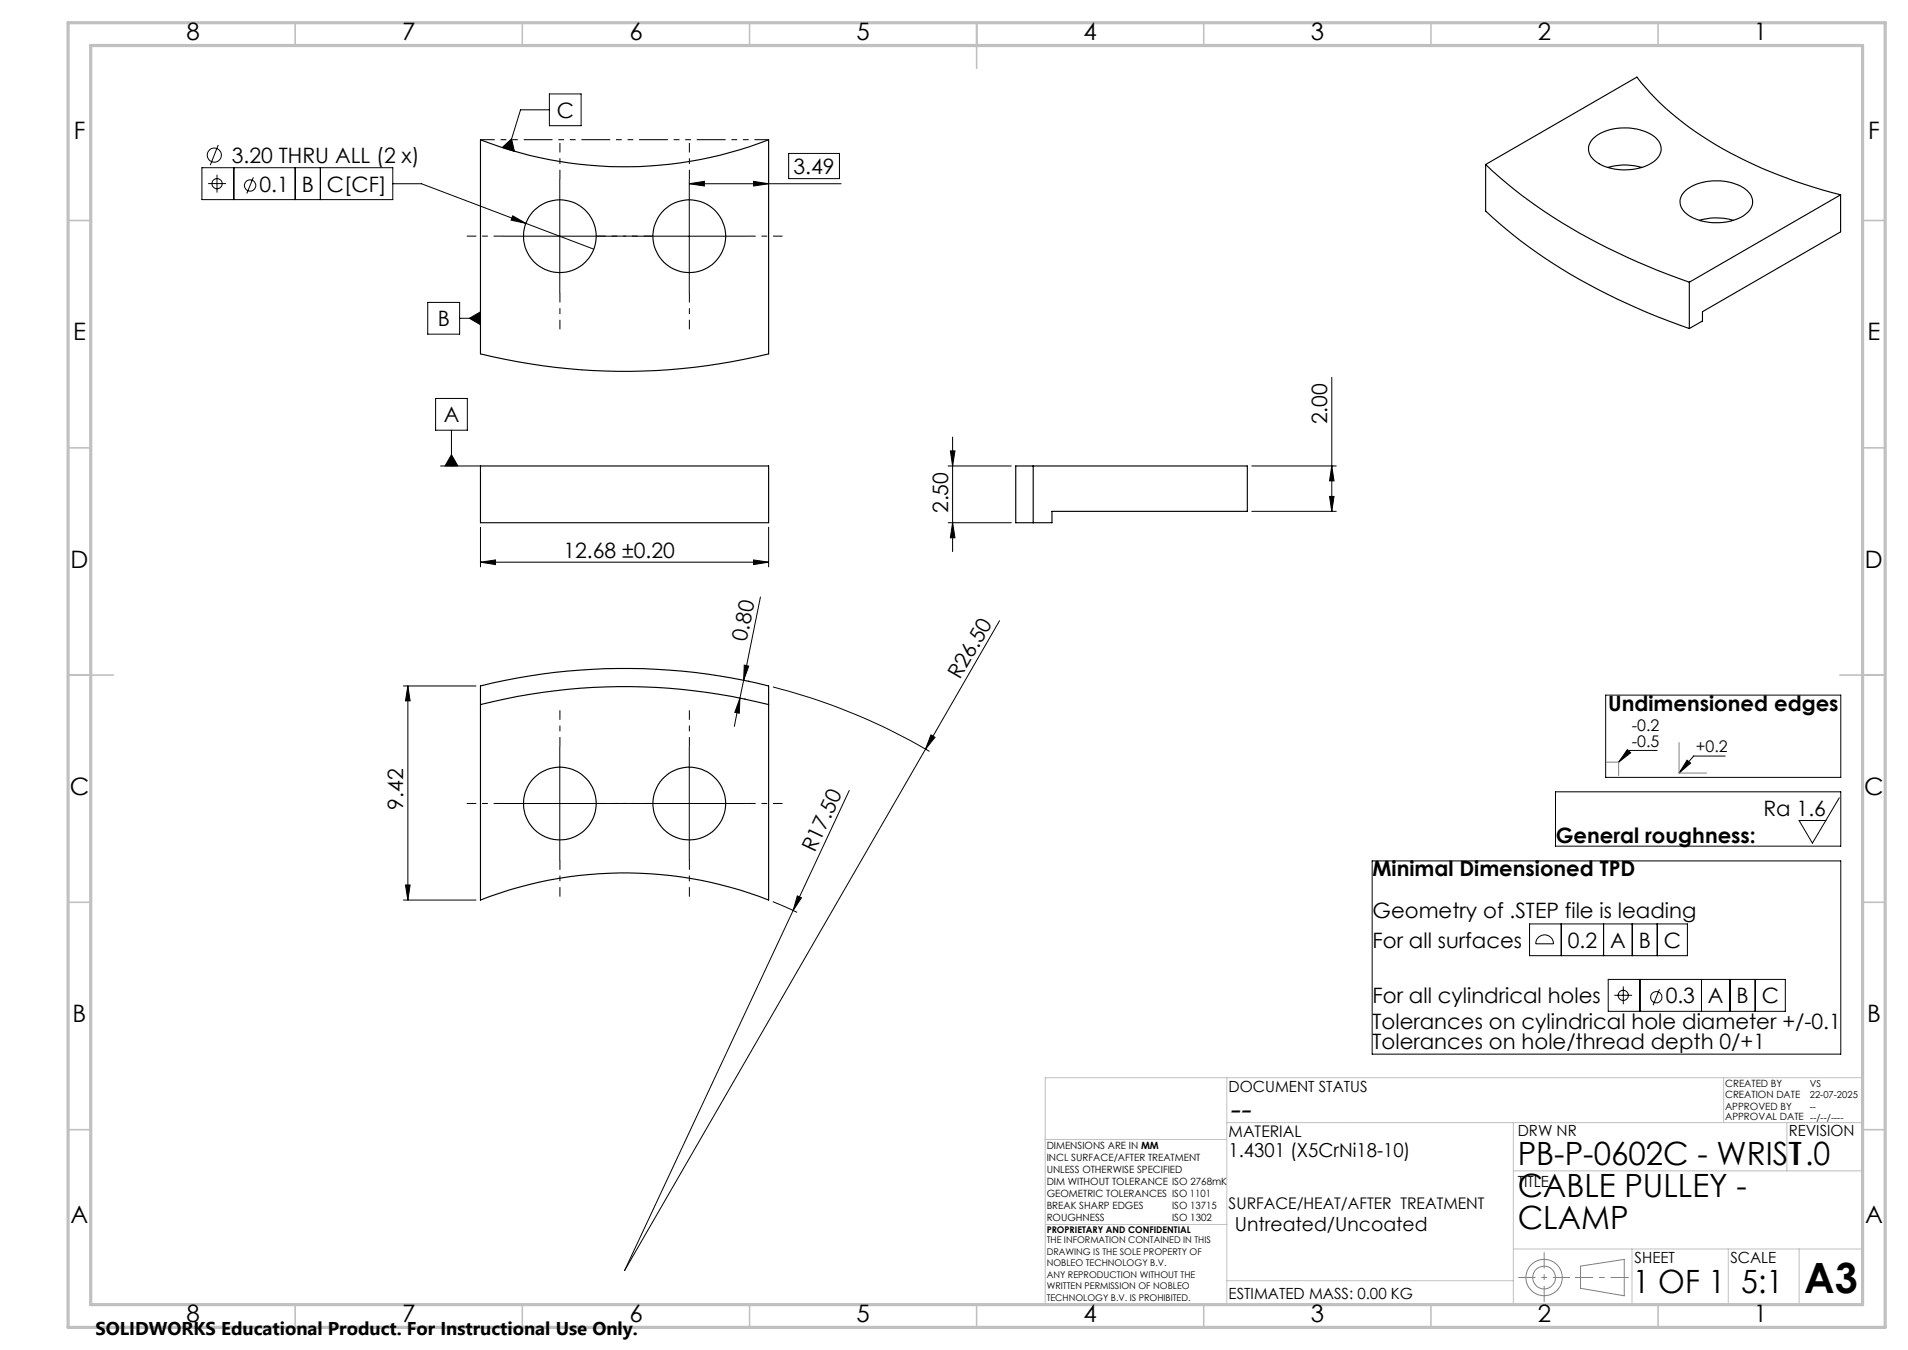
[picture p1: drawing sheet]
<svg xmlns="http://www.w3.org/2000/svg" width="420mm" height="297mm" viewBox="0 0 420 297" stroke-linecap="round" stroke-linejoin="round" font-family="sans-serif">
<g fill="none" stroke="#000" stroke-width=".22">
<path d="M44.4 36.9h42.1v7h-42.1zM47.8 38.4v4M48 31.9l-1.7 4.4M51.5 36.9v7M55.8 39l-1.5 3.6M65 36.9v7M70.5 36.9v7M110.6 32.5l2-2 .6 2.8zM120.9 24.2h-6.3l-2.7 8.7M120.9 20.7h7v7h-7zM123.2 39.5v24.9M151.7 39.5v24.9"/>
<path d="M165.9 39.9l3.3 .5-3.3 .5zM173.6 33.8h11.2v5.5h-11.2zM45.8 40.4h3.9M86.4 40.4h6.4l22.9 8.7M110.7 52h25M112.9 47.5l2.8 1.6-3.2-.7zM115.7 49.1l15 5.7M139.2 52h25M151.7 40.4l3.3-.5v1zM151.7 40.4h33.4M94.2 66.5h7v7h-7zM101.2 70h4.6"/>
<path d="M103.3 70l2.5-1.4v2.8zM95.9 87.7h7v6.9h-7zM99.4 94.6v7.9M209.2 99.2h1l-.5 3.3zM209.7 96.2v25.2M293.2 83v29.5M97 102.5h8.8M99.4 100l1.4 2.5h-2.8zM105.8 116v8.7M169.2 116v8.7M208.7 102.5h13.9M208.7 115h13.9"/>
<path d="M209.7 115l.5 3.3h-1zM275.6 102.5h18.5M275.6 112.5h18.5M292.7 109.2h1l-.5 3.3zM293.2 102.5l.5 3.3h-1zM105.8 123.7l3.3-.5v1zM105.8 123.7h63.4M165.9 123.2l3.3 .5-3.3 .5zM167.4 131.3l-3.7 18.4M220 136.6l-16.3 28.2M88.8 150.9h16M89.8 150.9l.5 3.3h-1z"/>
<path d="M89.8 150.9v47.1M162.9 153.6l-.2 3.3-1-.2zM162.9 153.6l-1.3 6.2M163.7 149.7l-.8 3.9M163.8 146.3l1 .2-1.1 3.2zM163.9 153.8h.1M164.7 149.9h.1M170.1 151.1a133.8 133.8 0 0 1 34.5 14.2M353.4 152.9h51.8v18.1h-51.8zM110.7 176.8h25M123.2 164.3v25M139.2 176.8h25"/>
<path d="M151.7 164.3v25M203.7 164.8l-66.2 114.7 49.4-105.6M204.9 161.7l.9 .5-2.1 2.6zM342.4 174.2h62.8v12h-62.8zM358.2 164.9l.8 .7-2.7 2.1zM364.8 165.1h-6l-2.5 2.6M371.4 167.2l.7 .7-2.5 2.2zM379.8 166.3h-7l-3.2 3.8M404.9 175.5l-5.9 10-3-5h5.9M88.8 198h16M89.3 194.7h1l-.5 3.3zM170.1 198.4l5.4 2.3"/>
<path d="M175.5 197.1l.9 .4-1.8 2.8zM302 189.4h103.2v42.5h-103.2zM336.7 203.3h34.7v7h-34.7zM338.7 206.2a1.99 1.99 0 0 1 2.1-.3 1.99 1.99 0 0 1 1.2 1.7h-3.9a1.92 1.92 0 0 1 .6-1.4zM343.7 203.3v7M353 203.3v7M354 215.5h39v7h-39zM355.4 219h3.9M357.3 217v3.9M359.3 203.3v7M361 215.5v7M364.8 203.3v7"/>
<path d="M365.3 217.6l-1.4 3.6M374.5 215.5v7M380.8 215.5v7M386.4 215.5v7"/>
<circle cx="47.2" cy="34.1" r="1.56"/>
<circle cx="47.8" cy="40.4" r="1.12"/>
<circle cx="55.1" cy="40.8" r="1.25"/>
<circle cx="357.3" cy="219" r="1.13"/>
<circle cx="364.6" cy="219.4" r="1.24"/>
</g>
<g fill="none" stroke="#808080" stroke-width=".22">
<path d="M353.6 167.7h2.7v2.9M369.6 163.4v6.7h6.1M347.9 278.5l9.6-1.4v8l-9.6-1.7z"/>
<circle cx="339.9" cy="281" r="2.51"/>
<circle cx="339.9" cy="281.1" r="4"/>
</g>
<path d="M334.2 281h11.4" fill="none" stroke="#808080" stroke-width=".22" stroke-dasharray="15.2 1.3 1.3 1.3" stroke-dashoffset="11.4" stroke-linecap="butt"/>
<path d="M339.9 275.5v10.9" fill="none" stroke="#808080" stroke-width=".22" stroke-dasharray="15.2 1.3 1.3 1.3" stroke-dashoffset="11.7" stroke-linecap="butt"/>
<path d="M346.7 281h11.8" fill="none" stroke="#808080" stroke-width=".22" stroke-dasharray="15.2 1.3 1.3 1.3" stroke-dashoffset="11.2" stroke-linecap="butt"/>
<g fill="none" stroke="#c0c0c0" stroke-width=".22">
<path d="M270.1 237.1v49.9M379.4 237.1v9.9M410.1 237.1h-180v49.9M230 250.7h40M270.1 247h140M333.1 257.6h77M333.1 247v40M393.3 247v10.6M230.2 269.4h39.9M333.1 274.8h77M359.2 274.8v12.2M380.4 274.8v12.2"/>
<path d="M396 274.8v12.2M270.1 281.8h63"/>
</g>
<g fill="none" stroke="#c0c0c0" stroke-width=".35">
<path d="M65 5v5M115 5v5M165 5v5M215 5v10M265 5v5M315 5v5M365 5v5M15 48.5h5M410 48.5h5M15 98.5h5M410 98.5h5M15 148.5h10"/>
<path d="M405 148.5h10M15 198.5h5M410 198.5h5M15 248.5h5M410 248.5h5M65 287v5M115 287v5M165 287v5M215 287v5M265 287v5M315 287v5M365 287v5"/>
</g>
<path d="M15 5h400v287h-400zM20 10h390v277h-390z" fill="none" stroke="#c0c0c0" stroke-width=".7"/>
<g fill="#000">
<path d="M204.9 161.7l.9 .5-2.1 2.6zM175.5 197.1l.9 .4-1.8 2.8z"/>
<path d="M151.7 40.4l3.3-.5v1zM165.9 39.9l3.3 .5-3.3 .5zM110.6 32.5l2.6 .8-.6-2.8z"/>
<path d="M99.4 100l1.4 2.5h-2.8zM112.9 47.5l-.4 .9 3.2 .7zM103.3 70l2.5 1.4v-2.8z"/>
<path d="M293.2 102.5l.5 3.3h-1zM292.7 109.2h1l-.5 3.3zM209.2 99.2h1l-.5 3.3zM209.7 115l.5 3.3h-1z"/>
<path d="M165.9 123.2l3.3 .5-3.3 .5zM105.8 123.7l3.3-.5v1z"/>
<path d="M162.9 153.6l-.2 3.3-1-.2zM163.8 146.3l1 .2-1.1 3.2z"/>
<path d="M371.4 167.2l.7 .7-2.5 2.2zM358.2 164.9l.8 .7-2.7 2.1z"/>
<path d="M89.3 194.7h1l-.5 3.3zM89.8 150.9l.5 3.3h-1z"/>
</g>
<g fill="none" stroke="#000" stroke-width=".25">
<path d="M105.8 30.8a87.7 87.7 0 0 0 63.4 0v47.1a132.5 132.5 0 0 1-63.4 0zM327 36.2l33.3-19.2a66.5 66.5 0 0 0 25.7 19.2 107.5 107.5 0 0 0 19.2 6.7M327 36.2a115 115 0 0 0 35.6 22.3l9.3 3.6M327 36.2v10.2a118.8 118.8 0 0 0 37.8 23.3l7.1 2.6M350.6 30.6a11.4 11.4 0 0 1 11.1-1.8 4.9 4.9 0 0 1 4 3.9 4.2 4.2 0 0 1-3.2 3.7 12.1 12.1 0 0 1-11.4-1 3.1 3.1 0 0 1-.5-4.8zM353.9 36.8a13.4 13.4 0 0 1 7.5 0M370.7 42.2a11.1 11.1 0 0 1 9.9-2.1 6.4 6.4 0 0 1 5.1 3.4 3.4 3.4 0 0 1-2 4 12.2 12.2 0 0 1-12.4-.4 3.1 3.1 0 0 1-.6-4.9zM374.1 48.5a13.4 13.4 0 0 1 7.5 0M405.2 42.9l-33.3 19.2M405.2 42.9v8.1l-30.4 17.6v2l-2.9 1.7M371.9 62.1v10.2M105.8 102.5h63.4v12.5h-63.4z"/>
<path d="M227.4 102.5h-3.8v12.5h3.8M227.4 102.5h47.2v10h-43v2.5h-4.2M227.4 102.5v12.5M105.8 150.9a132.5 132.5 0 0 1 63.4 0v47.1a87.2 87.2 0 0 0-63.4 0zM105.8 155a129 129 0 0 1 63.4 0"/>
<circle cx="123.2" cy="52" r="8"/>
<circle cx="151.7" cy="52" r="8"/>
<circle cx="123.2" cy="176.8" r="8"/>
<circle cx="151.7" cy="176.8" r="8"/>
</g>
<g fill="none" stroke="#000" stroke-width=".22" stroke-dasharray="15.2 1.3 1.3 1.3" stroke-dashoffset="13.1" stroke-linecap="butt">
<path d="M123.2 39.4v-8M151.7 39.4v-8M110.7 51.9h-8M135.7 51.9h8M139.2 51.9h-8M164.2 51.9h8M123.2 64.4v8M151.7 64.4v8M110.7 176.8h-8M123.2 164.3v-8M135.7 176.8h8M139.2 176.8h-8"/>
<path d="M151.7 164.3v-8M164.2 176.8h8M123.2 189.3v8M151.7 189.3v8"/>
</g>
<path d="M169.2 30.7h-63.4" fill="none" stroke="#000" stroke-width=".22" stroke-dasharray="6.3 1.3 1.3 1.3 1.3 1.3" stroke-dashoffset="3.2" stroke-linecap="butt"/>
<text font-size="9.2" x="397.2" y="284.5">A3</text>
<text font-size="7.3" x="270.4" y="246.3">--</text>
<g font-size="7.1">
<text x="334.1" y="256.2">PB-P-0602C - WRIST1.0</text>
<text x="334.1" y="263.3">CABLE PULLEY -</text>
<text x="334.1" y="270.3">CLAMP</text>
<text x="359.4" y="284.5">1 OF 1</text>
<text x="383.3" y="284.5">5:1</text>
</g>
<g font-size="5.3">
<text x="41" y="8.9">8</text>
<text x="88.5" y="8.9">7</text>
<text x="138.5" y="8.9">6</text>
<text x="188.5" y="8.9">5</text>
<text x="238.5" y="8.9">4</text>
<text x="288.5" y="8.9">3</text>
<text x="338.5" y="8.9">2</text>
<text x="386" y="8.9">1</text>
<text x="16.2" y="30.7">F</text>
<text x="411.2" y="30.7">F</text>
<text x="16.1" y="74.9">E</text>
<text x="411.1" y="74.9">E</text>
<text x="15.5" y="124.9">D</text>
<text x="410.5" y="124.9">D</text>
<text x="15.4" y="174.9">C</text>
<text x="410.4" y="174.9">C</text>
<text x="16" y="224.9">B</text>
<text x="411" y="224.9">B</text>
<text x="15.5" y="269.2">A</text>
<text x="410.5" y="269.2">A</text>
<text x="41" y="290.9">8</text>
<text x="88.5" y="290.9">7</text>
<text x="138.5" y="290.9">6</text>
<text x="188.5" y="290.9">5</text>
<text x="238.5" y="290.9">4</text>
<text x="288.5" y="290.9">3</text>
<text x="338.5" y="290.9">2</text>
<text x="386" y="290.9">1</text>
</g>
<g font-size="4.7">
<text x="122.5" y="25.9">C</text>
<text x="51.1" y="35.8">3.20 THRU ALL (2 x)</text>
<text x="174.7" y="38.3">3.49</text>
<text x="57.1" y="42.2">0.1</text>
<text x="66.4" y="42.2">B</text>
<text x="72" y="42.2">C[CF]</text>
<text x="96.3" y="71.8">B</text>
<text x="97.7" y="92.9">A</text>
<text x="292.2" y="93.3" transform="rotate(-90 292.2 93.3)">2.00</text>
<text x="208.7" y="112.9" transform="rotate(-90 208.7 112.9)">2.50</text>
<text x="124" y="122.7">12.68 ±0.20</text>
<text x="164.4" y="141.3" transform="rotate(-79 164.4 141.3)">0.80</text>
<text x="211.3" y="149.7" transform="rotate(-60 211.3 149.7)">R26.50</text>
<text x="354" y="156.4">Undimensioned edges</text>
<text x="88.8" y="178.1" transform="rotate(-90 88.8 178.1)">9.42</text>
<text x="388.2" y="179.5">Ra 1.6</text>
<text x="342.5" y="185.5">General roughness:</text>
<text x="179.4" y="187.7" transform="rotate(-65 179.4 187.7)">R17.50</text>
<text x="302.1" y="192.8">Minimal Dimensioned TPD</text>
<text x="302.1" y="201.9">Geometry of .STEP file is leading</text>
<text x="302.1" y="208.5">For all surfaces</text>
<text x="345.1" y="208.5">0.2</text>
<text x="354.4" y="208.5">A</text>
<text x="360.7" y="208.5">B</text>
<text x="366.3" y="208.5">C</text>
<text x="302.1" y="220.7">For all cylindrical holes</text>
<text x="366.7" y="220.7">0.3</text>
<text x="376" y="220.7">A</text>
<text x="382.3" y="220.7">B</text>
<text x="387.8" y="220.7">C</text>
<text x="302.1" y="226.3">Tolerances on cylindrical hole diameter +/-0.1</text>
<text x="302.1" y="230.9">Tolerances on hole/thread depth 0/+1</text>
</g>
<g font-size="4.2">
<text x="270.4" y="254.6">1.4301 (X5CrNi18-10)</text>
<text x="271.8" y="270.8">Untreated/Uncoated</text>
</g>
<text font-size="4.1" x="21" y="293.7">SOLIDWORKS Educational Product. For Instructional Use Only.</text>
<g font-size="3.5">
<text x="359.2" y="160.9">-0.2</text>
<text x="359.2" y="164.3">-0.5</text>
<text x="373.3" y="165.5">+0.2</text>
<text x="270.4" y="250.1">MATERIAL</text>
<text x="270.4" y="266">SURFACE/HEAT/AFTER TREATMENT</text>
</g>
<g font-size="3.4">
<text x="270.4" y="240.2">DOCUMENT STATUS</text>
<text x="334.1" y="250">DRW NR</text>
<text x="393.7" y="250">REVISION</text>
<text x="334.1" y="261.1">TITLE</text>
<text x="359.8" y="277.9">SHEET</text>
<text x="380.9" y="277.9">SCALE</text>
<text x="270.4" y="285.7">ESTIMATED MASS: 0.00 KG</text>
</g>
<g font-size="2.2">
<text x="379.7" y="239.1">CREATED BY</text>
<text x="379.7" y="244.2">APPROVED BY</text>
<text x="379.7" y="241.6">CREATION DATE</text>
<text x="379.7" y="246.5">APPROVAL DATE --/--/----</text>
<text x="230.4" y="252.7">DIMENSIONS ARE IN MM</text>
<text x="230.4" y="255.4">INCL SURFACE/AFTER TREATMENT</text>
<text x="230.4" y="258">UNLESS OTHERWISE SPECIFIED</text>
<text x="230.4" y="260.7">DIM WITHOUT TOLERANCE ISO 2768mK</text>
<text x="230.4" y="263.3">GEOMETRIC TOLERANCES ISO 1101</text>
<text x="230.4" y="266">BREAK SHARP EDGES</text>
<text x="230.4" y="268.6">ROUGHNESS</text>
<text x="258" y="266">ISO 13715</text>
<text x="258" y="268.7">ISO 1302</text>
</g>
<g font-size="2.1">
<text x="398.4" y="239.1">VS</text>
<text x="398.4" y="244.2">--</text>
<text x="398.4" y="241.7">22-07-2025</text>
</g>
<g font-size="2">
<text x="230.4" y="271.3">PROPRIETARY AND CONFIDENTIAL</text>
<text x="230.4" y="273.5">THE INFORMATION CONTAINED IN THIS</text>
<text x="230.4" y="276.1">DRAWING IS THE SOLE PROPERTY OF</text>
<text x="230.4" y="278.6">NOBLEO TECHNOLOGY B.V.</text>
<text x="230.4" y="281.1">ANY REPRODUCTION WITHOUT THE</text>
<text x="230.4" y="283.6">WRITTEN PERMISSION OF NOBLEO</text>
<text x="230.4" y="286.2">TECHNOLOGY B.V. IS PROHIBITED.</text>
</g>
</svg>
